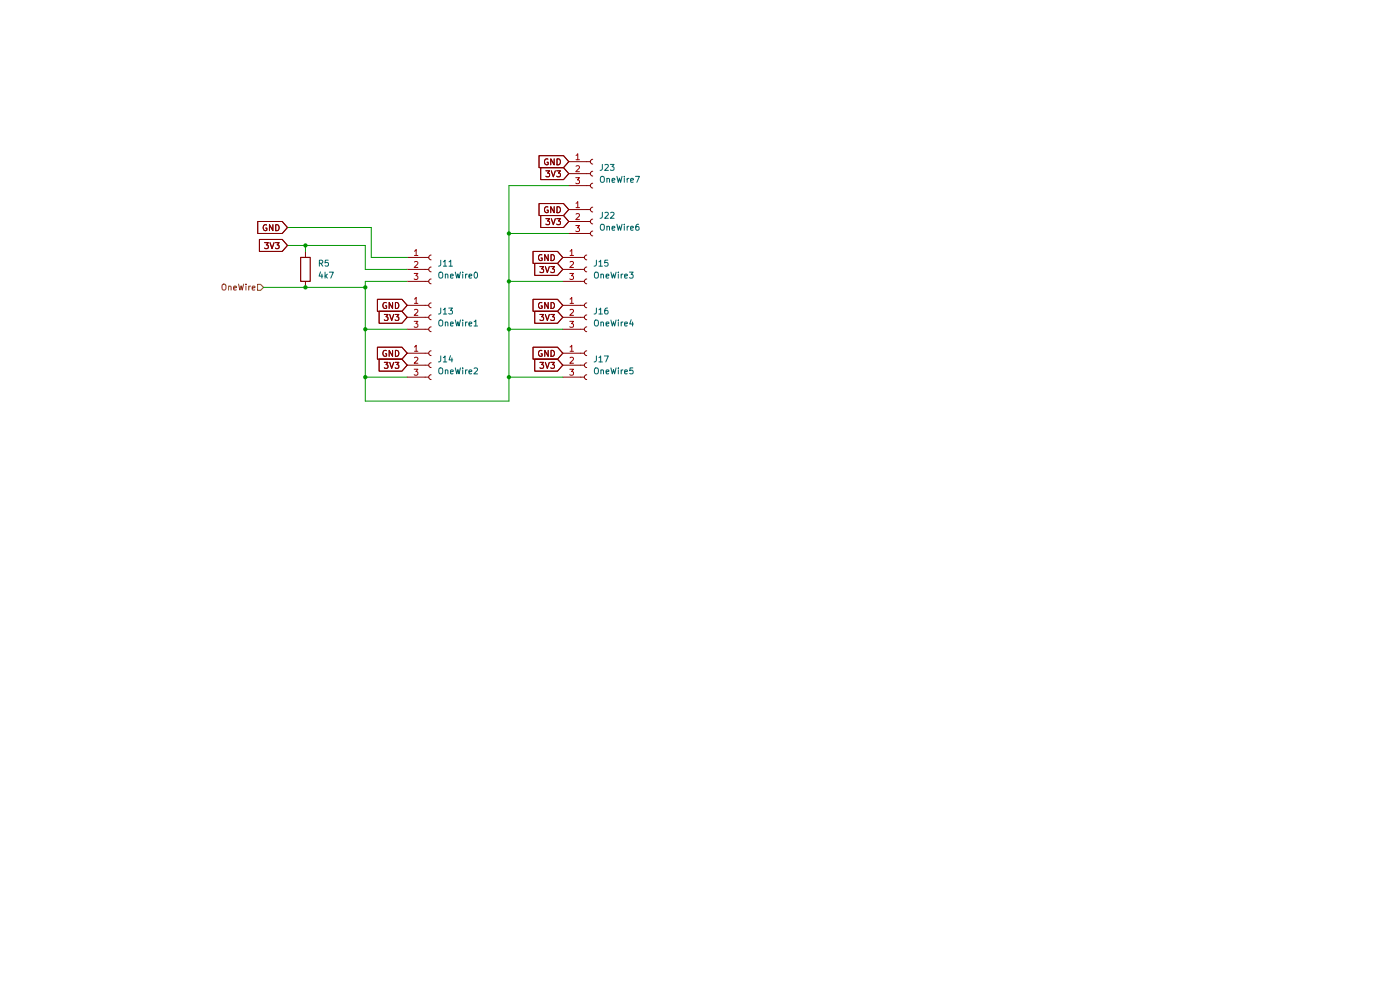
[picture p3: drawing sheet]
(kicad_sch
 (version 20260306)
 (generator "eeschema")
 (generator_version "10.0")
 (paper "A4")
 (lib_symbols
  (symbol "Connector:Conn_01x03_Socket"
   (pin_names
    (offset 1.016) (hide yes)) (exclude_from_sim no) (in_bom yes) (on_board yes)
   (in_pos_files yes)
   (duplicate_pin_numbers_are_jumpers no)
   (property "Reference" "J" (at 0 5.08 0) (show_name no) (do_not_autoplace no) (effects (font (size 1.27 1.27))))
   (property "Value" "Conn_01x03_Socket" (at 0 -5.08 0) (show_name no) (do_not_autoplace no) (effects (font (size 1.27 1.27))))
   (property "Footprint" "" (at 0 0 0) (show_name no) (do_not_autoplace no) (hide yes) (effects (font (size 1.27 1.27))))
   (property "Datasheet" "" (at 0 0 0) (show_name no) (do_not_autoplace no) (hide yes) (effects (font (size 1.27 1.27))))
   (property "Description" "Generic connector, single row, 01x03, script generated" (at 0 0 0) (show_name no) (do_not_autoplace no) (hide yes) (effects (font (size 1.27 1.27))))
   (property "ki_locked" "" (at 0 0 0) (show_name no) (do_not_autoplace no) (effects (font (size 1.27 1.27))))
   (symbol "Conn_01x03_Socket_1_1"
    (polyline (pts (xy -1.27 2.54) (xy -0.508 2.54)) (stroke (width 0.1524) (type default)) (fill (type none)))
    (polyline (pts (xy -1.27 0) (xy -0.508 0)) (stroke (width 0.1524) (type default)) (fill (type none)))
    (polyline (pts (xy -1.27 -2.54) (xy -0.508 -2.54)) (stroke (width 0.1524) (type default)) (fill (type none)))
    (arc (start 0 2.032) (mid -0.5058 2.54) (end 0 3.048) (stroke (width 0.1524) (type default)) (fill (type none)))
    (arc (start 0 -0.508) (mid -0.5058 0) (end 0 0.508) (stroke (width 0.1524) (type default)) (fill (type none)))
    (arc (start 0 -3.048) (mid -0.5058 -2.54) (end 0 -2.032) (stroke (width 0.1524) (type default)) (fill (type none)))
    (pin passive line (at -5.08 2.54 0) (length 3.81) (name "Pin_1" (effects (font (size 1.27 1.27)))) (number "1" (effects (font (size 1.27 1.27)))))
    (pin passive line (at -5.08 0 0) (length 3.81) (name "Pin_2" (effects (font (size 1.27 1.27)))) (number "2" (effects (font (size 1.27 1.27)))))
    (pin passive line (at -5.08 -2.54 0) (length 3.81) (name "Pin_3" (effects (font (size 1.27 1.27)))) (number "3" (effects (font (size 1.27 1.27))))))
   (embedded_fonts no))
  (symbol "Device:R"
   (pin_numbers (hide yes))
   (pin_names
    (offset 0)) (exclude_from_sim no) (in_bom yes) (on_board yes)
   (in_pos_files yes)
   (duplicate_pin_numbers_are_jumpers no)
   (property "Reference" "R" (at 2.032 0 90) (show_name no) (do_not_autoplace no) (effects (font (size 1.27 1.27))))
   (property "Value" "R" (at 0 0 90) (show_name no) (do_not_autoplace no) (effects (font (size 1.27 1.27))))
   (property "Footprint" "" (at -1.778 0 90) (show_name no) (do_not_autoplace no) (hide yes) (effects (font (size 1.27 1.27))))
   (property "Datasheet" "" (at 0 0 0) (show_name no) (do_not_autoplace no) (hide yes) (effects (font (size 1.27 1.27))))
   (property "Description" "Resistor" (at 0 0 0) (show_name no) (do_not_autoplace no) (hide yes) (effects (font (size 1.27 1.27))))
   (symbol "R_0_1"
    (rectangle (start -1.016 -2.54) (end 1.016 2.54) (stroke (width 0.254) (type default)) (fill (type none))))
   (symbol "R_1_1"
    (pin passive line (at 0 3.81 270) (length 1.27) (name "" (effects (font (size 1.27 1.27)))) (number "1" (effects (font (size 1.27 1.27)))))
    (pin passive line (at 0 -3.81 90) (length 1.27) (name "" (effects (font (size 1.27 1.27)))) (number "2" (effects (font (size 1.27 1.27))))))
   (embedded_fonts no)))
 (junction
  (at 77.47 69.85)
  (diameter 0)
  (color 0 0 0 0))
 (junction
  (at 107.95 59.69)
  (diameter 0)
  (color 0 0 0 0))
 (junction
  (at 64.77 60.96)
  (diameter 0)
  (color 0 0 0 0))
 (junction
  (at 107.95 80.01)
  (diameter 0)
  (color 0 0 0 0))
 (junction
  (at 107.95 69.85)
  (diameter 0)
  (color 0 0 0 0))
 (junction
  (at 77.47 60.96)
  (diameter 0)
  (color 0 0 0 0))
 (junction
  (at 107.95 49.53)
  (diameter 0)
  (color 0 0 0 0))
 (junction
  (at 77.47 80.01)
  (diameter 0)
  (color 0 0 0 0))
 (junction
  (at 64.77 52.07)
  (diameter 0)
  (color 0 0 0 0))
 (wire
  (pts (xy 77.47 59.69) (xy 77.47 60.96))
  (stroke (width 0) (type default)))
 (wire
  (pts (xy 60.96 52.07) (xy 64.77 52.07))
  (stroke (width 0) (type default)))
 (wire
  (pts (xy 107.95 80.01) (xy 119.38 80.01))
  (stroke (width 0) (type default)))
 (wire
  (pts (xy 107.95 39.37) (xy 107.95 49.53))
  (stroke (width 0) (type default)))
 (wire
  (pts (xy 55.88 60.96) (xy 64.77 60.96))
  (stroke (width 0) (type default)))
 (wire
  (pts (xy 78.74 54.61) (xy 86.36 54.61))
  (stroke (width 0) (type default)))
 (wire
  (pts (xy 64.77 52.07) (xy 64.77 53.34))
  (stroke (width 0) (type default)))
 (wire
  (pts (xy 77.47 69.85) (xy 77.47 80.01))
  (stroke (width 0) (type default)))
 (wire
  (pts (xy 77.47 80.01) (xy 86.36 80.01))
  (stroke (width 0) (type default)))
 (wire
  (pts (xy 77.47 57.15) (xy 77.47 52.07))
  (stroke (width 0) (type default)))
 (wire
  (pts (xy 107.95 69.85) (xy 107.95 59.69))
  (stroke (width 0) (type default)))
 (wire
  (pts (xy 86.36 59.69) (xy 77.47 59.69))
  (stroke (width 0) (type default)))
 (wire
  (pts (xy 107.95 85.09) (xy 107.95 80.01))
  (stroke (width 0) (type default)))
 (wire
  (pts (xy 107.95 39.37) (xy 120.65 39.37))
  (stroke (width 0) (type default)))
 (wire
  (pts (xy 107.95 49.53) (xy 107.95 59.69))
  (stroke (width 0) (type default)))
 (wire
  (pts (xy 78.74 48.26) (xy 78.74 54.61))
  (stroke (width 0) (type default)))
 (wire
  (pts (xy 77.47 60.96) (xy 64.77 60.96))
  (stroke (width 0) (type default)))
 (wire
  (pts (xy 64.77 52.07) (xy 77.47 52.07))
  (stroke (width 0) (type default)))
 (wire
  (pts (xy 77.47 85.09) (xy 107.95 85.09))
  (stroke (width 0) (type default)))
 (wire
  (pts (xy 107.95 80.01) (xy 107.95 69.85))
  (stroke (width 0) (type default)))
 (wire
  (pts (xy 107.95 49.53) (xy 120.65 49.53))
  (stroke (width 0) (type default)))
 (wire
  (pts (xy 77.47 69.85) (xy 77.47 60.96))
  (stroke (width 0) (type default)))
 (wire
  (pts (xy 107.95 59.69) (xy 119.38 59.69))
  (stroke (width 0) (type default)))
 (wire
  (pts (xy 86.36 57.15) (xy 77.47 57.15))
  (stroke (width 0) (type default)))
 (wire
  (pts (xy 107.95 69.85) (xy 119.38 69.85))
  (stroke (width 0) (type default)))
 (wire
  (pts (xy 86.36 69.85) (xy 77.47 69.85))
  (stroke (width 0) (type default)))
 (wire
  (pts (xy 60.96 48.26) (xy 78.74 48.26))
  (stroke (width 0) (type default)))
 (wire
  (pts (xy 77.47 80.01) (xy 77.47 85.09))
  (stroke (width 0) (type default)))
 (global_label "3V3"
  (shape input)
  (at 119.38 57.15 180)
  (effects (font (size 1.27 1.27)) (justify right))
  (property "Intersheetrefs" "${INTERSHEET_REFS}" (at 119.38 57.15 0) (hide yes) (show_name no) (do_not_autoplace no) (effects (font (size 1.27 1.27)))))
 (global_label "GND"
  (shape input)
  (at 119.38 64.77 180)
  (effects (font (size 1.27 1.27)) (justify right))
  (property "Intersheetrefs" "${INTERSHEET_REFS}" (at 119.38 64.77 0) (hide yes) (show_name no) (do_not_autoplace no) (effects (font (size 1.27 1.27)))))
 (global_label "3V3"
  (shape input)
  (at 119.38 77.47 180)
  (effects (font (size 1.27 1.27)) (justify right))
  (property "Intersheetrefs" "${INTERSHEET_REFS}" (at 119.38 77.47 0) (hide yes) (show_name no) (do_not_autoplace no) (effects (font (size 1.27 1.27)))))
 (global_label "3V3"
  (shape input)
  (at 120.65 36.83 180)
  (effects (font (size 1.27 1.27)) (justify right))
  (property "Intersheetrefs" "${INTERSHEET_REFS}" (at 120.65 36.83 0) (hide yes) (show_name no) (do_not_autoplace no) (effects (font (size 1.27 1.27)))))
 (global_label "GND"
  (shape input)
  (at 120.65 34.29 180)
  (effects (font (size 1.27 1.27)) (justify right))
  (property "Intersheetrefs" "${INTERSHEET_REFS}" (at 120.65 34.29 0) (hide yes) (show_name no) (do_not_autoplace no) (effects (font (size 1.27 1.27)))))
 (global_label "GND"
  (shape input)
  (at 86.36 64.77 180)
  (effects (font (size 1.27 1.27)) (justify right))
  (property "Intersheetrefs" "${INTERSHEET_REFS}" (at 86.36 64.77 0) (hide yes) (show_name no) (do_not_autoplace no) (effects (font (size 1.27 1.27)))))
 (global_label "GND"
  (shape input)
  (at 120.65 44.45 180)
  (effects (font (size 1.27 1.27)) (justify right))
  (property "Intersheetrefs" "${INTERSHEET_REFS}" (at 120.65 44.45 0) (hide yes) (show_name no) (do_not_autoplace no) (effects (font (size 1.27 1.27)))))
 (global_label "3V3"
  (shape input)
  (at 120.65 46.99 180)
  (effects (font (size 1.27 1.27)) (justify right))
  (property "Intersheetrefs" "${INTERSHEET_REFS}" (at 120.65 46.99 0) (hide yes) (show_name no) (do_not_autoplace no) (effects (font (size 1.27 1.27)))))
 (global_label "GND"
  (shape input)
  (at 119.38 74.93 180)
  (effects (font (size 1.27 1.27)) (justify right))
  (property "Intersheetrefs" "${INTERSHEET_REFS}" (at 119.38 74.93 0) (hide yes) (show_name no) (do_not_autoplace no) (effects (font (size 1.27 1.27)))))
 (global_label "GND"
  (shape input)
  (at 60.96 48.26 180)
  (effects (font (size 1.27 1.27)) (justify right))
  (property "Intersheetrefs" "${INTERSHEET_REFS}" (at 60.96 48.26 0) (hide yes) (show_name no) (do_not_autoplace no) (effects (font (size 1.27 1.27)))))
 (global_label "3V3"
  (shape input)
  (at 86.36 67.31 180)
  (effects (font (size 1.27 1.27)) (justify right))
  (property "Intersheetrefs" "${INTERSHEET_REFS}" (at 86.36 67.31 0) (hide yes) (show_name no) (do_not_autoplace no) (effects (font (size 1.27 1.27)))))
 (global_label "GND"
  (shape input)
  (at 86.36 74.93 180)
  (effects (font (size 1.27 1.27)) (justify right))
  (property "Intersheetrefs" "${INTERSHEET_REFS}" (at 86.36 74.93 0) (hide yes) (show_name no) (do_not_autoplace no) (effects (font (size 1.27 1.27)))))
 (global_label "3V3"
  (shape input)
  (at 119.38 67.31 180)
  (effects (font (size 1.27 1.27)) (justify right))
  (property "Intersheetrefs" "${INTERSHEET_REFS}" (at 119.38 67.31 0) (hide yes) (show_name no) (do_not_autoplace no) (effects (font (size 1.27 1.27)))))
 (global_label "3V3"
  (shape input)
  (at 86.36 77.47 180)
  (effects (font (size 1.27 1.27)) (justify right))
  (property "Intersheetrefs" "${INTERSHEET_REFS}" (at 86.36 77.47 0) (hide yes) (show_name no) (do_not_autoplace no) (effects (font (size 1.27 1.27)))))
 (global_label "3V3"
  (shape input)
  (at 60.96 52.07 180)
  (effects (font (size 1.27 1.27)) (justify right))
  (property "Intersheetrefs" "${INTERSHEET_REFS}" (at 60.96 52.07 0) (hide yes) (show_name no) (do_not_autoplace no) (effects (font (size 1.27 1.27)))))
 (global_label "GND"
  (shape input)
  (at 119.38 54.61 180)
  (effects (font (size 1.27 1.27)) (justify right))
  (property "Intersheetrefs" "${INTERSHEET_REFS}" (at 119.38 54.61 0) (hide yes) (show_name no) (do_not_autoplace no) (effects (font (size 1.27 1.27)))))
 (hierarchical_label "OneWire"
  (shape input)
  (at 55.88 60.96 180)
  (effects (font (size 1.27 1.27)) (justify right)))
 (symbol
  (lib_id "Device:R")
  (at 64.77 57.15 180)
  (unit 1)
  (body_style 1)
  (exclude_from_sim no)
  (in_bom yes)
  (on_board yes)
  (in_pos_files yes)
  (dnp no)
  (fields_autoplaced yes)
  (property "Reference" "R5" (at 67.31 55.8799 0) (show_name no) (do_not_autoplace no) (effects (font (size 1.27 1.27)) (justify right)))
  (property "Value" "4k7" (at 67.31 58.4199 0) (show_name no) (do_not_autoplace no) (effects (font (size 1.27 1.27)) (justify right)))
  (property "Footprint" "Resistor_SMD:R_0805_2012Metric_Pad1.20x1.40mm_HandSolder" (at 66.548 57.15 90) (hide yes) (show_name no) (do_not_autoplace no) (effects (font (size 1.27 1.27))))
  (property "Datasheet" "" (at 64.77 57.15 0) (hide yes) (show_name no) (do_not_autoplace no) (effects (font (size 1.27 1.27))))
  (property "Description" "Resistor" (at 64.77 57.15 0) (hide yes) (show_name no) (do_not_autoplace no) (effects (font (size 1.27 1.27))))
  (pin "1")
  (pin "2"))
 (symbol
  (lib_id "Connector:Conn_01x03_Socket")
  (at 125.73 46.99 0)
  (unit 1)
  (body_style 1)
  (exclude_from_sim no)
  (in_bom yes)
  (on_board yes)
  (in_pos_files yes)
  (dnp no)
  (fields_autoplaced yes)
  (property "Reference" "J22" (at 127 45.7199 0) (show_name no) (do_not_autoplace no) (effects (font (size 1.27 1.27)) (justify left)))
  (property "Value" "OneWire6" (at 127 48.2599 0) (show_name no) (do_not_autoplace no) (effects (font (size 1.27 1.27)) (justify left)))
  (property "Footprint" "Connector_JST:JST_XH_B3B-XH-A_1x03_P2.50mm_Vertical" (at 125.73 46.99 0) (hide yes) (show_name no) (do_not_autoplace no) (effects (font (size 1.27 1.27))))
  (property "Datasheet" "" (at 125.73 46.99 0) (hide yes) (show_name no) (do_not_autoplace no) (effects (font (size 1.27 1.27))))
  (property "Description" "Generic connector, single row, 01x03, script generated" (at 125.73 46.99 0) (hide yes) (show_name no) (do_not_autoplace no) (effects (font (size 1.27 1.27))))
  (pin "1")
  (pin "2")
  (pin "3"))
 (symbol
  (lib_id "Connector:Conn_01x03_Socket")
  (at 125.73 36.83 0)
  (unit 1)
  (body_style 1)
  (exclude_from_sim no)
  (in_bom yes)
  (on_board yes)
  (in_pos_files yes)
  (dnp no)
  (fields_autoplaced yes)
  (property "Reference" "J23" (at 127 35.5599 0) (show_name no) (do_not_autoplace no) (effects (font (size 1.27 1.27)) (justify left)))
  (property "Value" "OneWire7" (at 127 38.0999 0) (show_name no) (do_not_autoplace no) (effects (font (size 1.27 1.27)) (justify left)))
  (property "Footprint" "Connector_JST:JST_XH_B3B-XH-A_1x03_P2.50mm_Vertical" (at 125.73 36.83 0) (hide yes) (show_name no) (do_not_autoplace no) (effects (font (size 1.27 1.27))))
  (property "Datasheet" "" (at 125.73 36.83 0) (hide yes) (show_name no) (do_not_autoplace no) (effects (font (size 1.27 1.27))))
  (property "Description" "Generic connector, single row, 01x03, script generated" (at 125.73 36.83 0) (hide yes) (show_name no) (do_not_autoplace no) (effects (font (size 1.27 1.27))))
  (pin "1")
  (pin "2")
  (pin "3"))
 (symbol
  (lib_id "Connector:Conn_01x03_Socket")
  (at 91.44 77.47 0)
  (unit 1)
  (body_style 1)
  (exclude_from_sim no)
  (in_bom yes)
  (on_board yes)
  (in_pos_files yes)
  (dnp no)
  (fields_autoplaced yes)
  (property "Reference" "J14" (at 92.71 76.1999 0) (show_name no) (do_not_autoplace no) (effects (font (size 1.27 1.27)) (justify left)))
  (property "Value" "OneWire2" (at 92.71 78.7399 0) (show_name no) (do_not_autoplace no) (effects (font (size 1.27 1.27)) (justify left)))
  (property "Footprint" "Connector_JST:JST_XH_B3B-XH-A_1x03_P2.50mm_Vertical" (at 91.44 77.47 0) (hide yes) (show_name no) (do_not_autoplace no) (effects (font (size 1.27 1.27))))
  (property "Datasheet" "" (at 91.44 77.47 0) (hide yes) (show_name no) (do_not_autoplace no) (effects (font (size 1.27 1.27))))
  (property "Description" "Generic connector, single row, 01x03, script generated" (at 91.44 77.47 0) (hide yes) (show_name no) (do_not_autoplace no) (effects (font (size 1.27 1.27))))
  (pin "1")
  (pin "2")
  (pin "3"))
 (symbol
  (lib_id "Connector:Conn_01x03_Socket")
  (at 91.44 57.15 0)
  (unit 1)
  (body_style 1)
  (exclude_from_sim no)
  (in_bom yes)
  (on_board yes)
  (in_pos_files yes)
  (dnp no)
  (property "Reference" "J11" (at 92.71 55.8799 0) (show_name no) (do_not_autoplace no) (effects (font (size 1.27 1.27)) (justify left)))
  (property "Value" "OneWire0" (at 92.71 58.4199 0) (show_name no) (do_not_autoplace no) (effects (font (size 1.27 1.27)) (justify left)))
  (property "Footprint" "Connector_JST:JST_XH_B3B-XH-A_1x03_P2.50mm_Vertical" (at 91.44 57.15 0) (hide yes) (show_name no) (do_not_autoplace no) (effects (font (size 1.27 1.27))))
  (property "Datasheet" "" (at 91.44 57.15 0) (hide yes) (show_name no) (do_not_autoplace no) (effects (font (size 1.27 1.27))))
  (property "Description" "Generic connector, single row, 01x03, script generated" (at 91.44 57.15 0) (hide yes) (show_name no) (do_not_autoplace no) (effects (font (size 1.27 1.27))))
  (pin "1")
  (pin "2")
  (pin "3"))
 (symbol
  (lib_id "Connector:Conn_01x03_Socket")
  (at 124.46 67.31 0)
  (unit 1)
  (body_style 1)
  (exclude_from_sim no)
  (in_bom yes)
  (on_board yes)
  (in_pos_files yes)
  (dnp no)
  (fields_autoplaced yes)
  (property "Reference" "J16" (at 125.73 66.0399 0) (show_name no) (do_not_autoplace no) (effects (font (size 1.27 1.27)) (justify left)))
  (property "Value" "OneWire4" (at 125.73 68.5799 0) (show_name no) (do_not_autoplace no) (effects (font (size 1.27 1.27)) (justify left)))
  (property "Footprint" "Connector_JST:JST_XH_B3B-XH-A_1x03_P2.50mm_Vertical" (at 124.46 67.31 0) (hide yes) (show_name no) (do_not_autoplace no) (effects (font (size 1.27 1.27))))
  (property "Datasheet" "" (at 124.46 67.31 0) (hide yes) (show_name no) (do_not_autoplace no) (effects (font (size 1.27 1.27))))
  (property "Description" "Generic connector, single row, 01x03, script generated" (at 124.46 67.31 0) (hide yes) (show_name no) (do_not_autoplace no) (effects (font (size 1.27 1.27))))
  (pin "1")
  (pin "2")
  (pin "3"))
 (symbol
  (lib_id "Connector:Conn_01x03_Socket")
  (at 124.46 57.15 0)
  (unit 1)
  (body_style 1)
  (exclude_from_sim no)
  (in_bom yes)
  (on_board yes)
  (in_pos_files yes)
  (dnp no)
  (fields_autoplaced yes)
  (property "Reference" "J15" (at 125.73 55.8799 0) (show_name no) (do_not_autoplace no) (effects (font (size 1.27 1.27)) (justify left)))
  (property "Value" "OneWire3" (at 125.73 58.4199 0) (show_name no) (do_not_autoplace no) (effects (font (size 1.27 1.27)) (justify left)))
  (property "Footprint" "Connector_JST:JST_XH_B3B-XH-A_1x03_P2.50mm_Vertical" (at 124.46 57.15 0) (hide yes) (show_name no) (do_not_autoplace no) (effects (font (size 1.27 1.27))))
  (property "Datasheet" "" (at 124.46 57.15 0) (hide yes) (show_name no) (do_not_autoplace no) (effects (font (size 1.27 1.27))))
  (property "Description" "Generic connector, single row, 01x03, script generated" (at 124.46 57.15 0) (hide yes) (show_name no) (do_not_autoplace no) (effects (font (size 1.27 1.27))))
  (pin "1")
  (pin "2")
  (pin "3"))
 (symbol
  (lib_id "Connector:Conn_01x03_Socket")
  (at 124.46 77.47 0)
  (unit 1)
  (body_style 1)
  (exclude_from_sim no)
  (in_bom yes)
  (on_board yes)
  (in_pos_files yes)
  (dnp no)
  (fields_autoplaced yes)
  (property "Reference" "J17" (at 125.73 76.1999 0) (show_name no) (do_not_autoplace no) (effects (font (size 1.27 1.27)) (justify left)))
  (property "Value" "OneWire5" (at 125.73 78.7399 0) (show_name no) (do_not_autoplace no) (effects (font (size 1.27 1.27)) (justify left)))
  (property "Footprint" "Connector_JST:JST_XH_B3B-XH-A_1x03_P2.50mm_Vertical" (at 124.46 77.47 0) (hide yes) (show_name no) (do_not_autoplace no) (effects (font (size 1.27 1.27))))
  (property "Datasheet" "" (at 124.46 77.47 0) (hide yes) (show_name no) (do_not_autoplace no) (effects (font (size 1.27 1.27))))
  (property "Description" "Generic connector, single row, 01x03, script generated" (at 124.46 77.47 0) (hide yes) (show_name no) (do_not_autoplace no) (effects (font (size 1.27 1.27))))
  (pin "1")
  (pin "2")
  (pin "3"))
 (symbol
  (lib_id "Connector:Conn_01x03_Socket")
  (at 91.44 67.31 0)
  (unit 1)
  (body_style 1)
  (exclude_from_sim no)
  (in_bom yes)
  (on_board yes)
  (in_pos_files yes)
  (dnp no)
  (fields_autoplaced yes)
  (property "Reference" "J13" (at 92.71 66.0399 0) (show_name no) (do_not_autoplace no) (effects (font (size 1.27 1.27)) (justify left)))
  (property "Value" "OneWire1" (at 92.71 68.5799 0) (show_name no) (do_not_autoplace no) (effects (font (size 1.27 1.27)) (justify left)))
  (property "Footprint" "Connector_JST:JST_XH_B3B-XH-A_1x03_P2.50mm_Vertical" (at 91.44 67.31 0) (hide yes) (show_name no) (do_not_autoplace no) (effects (font (size 1.27 1.27))))
  (property "Datasheet" "" (at 91.44 67.31 0) (hide yes) (show_name no) (do_not_autoplace no) (effects (font (size 1.27 1.27))))
  (property "Description" "Generic connector, single row, 01x03, script generated" (at 91.44 67.31 0) (hide yes) (show_name no) (do_not_autoplace no) (effects (font (size 1.27 1.27))))
  (pin "1")
  (pin "2")
  (pin "3")))
